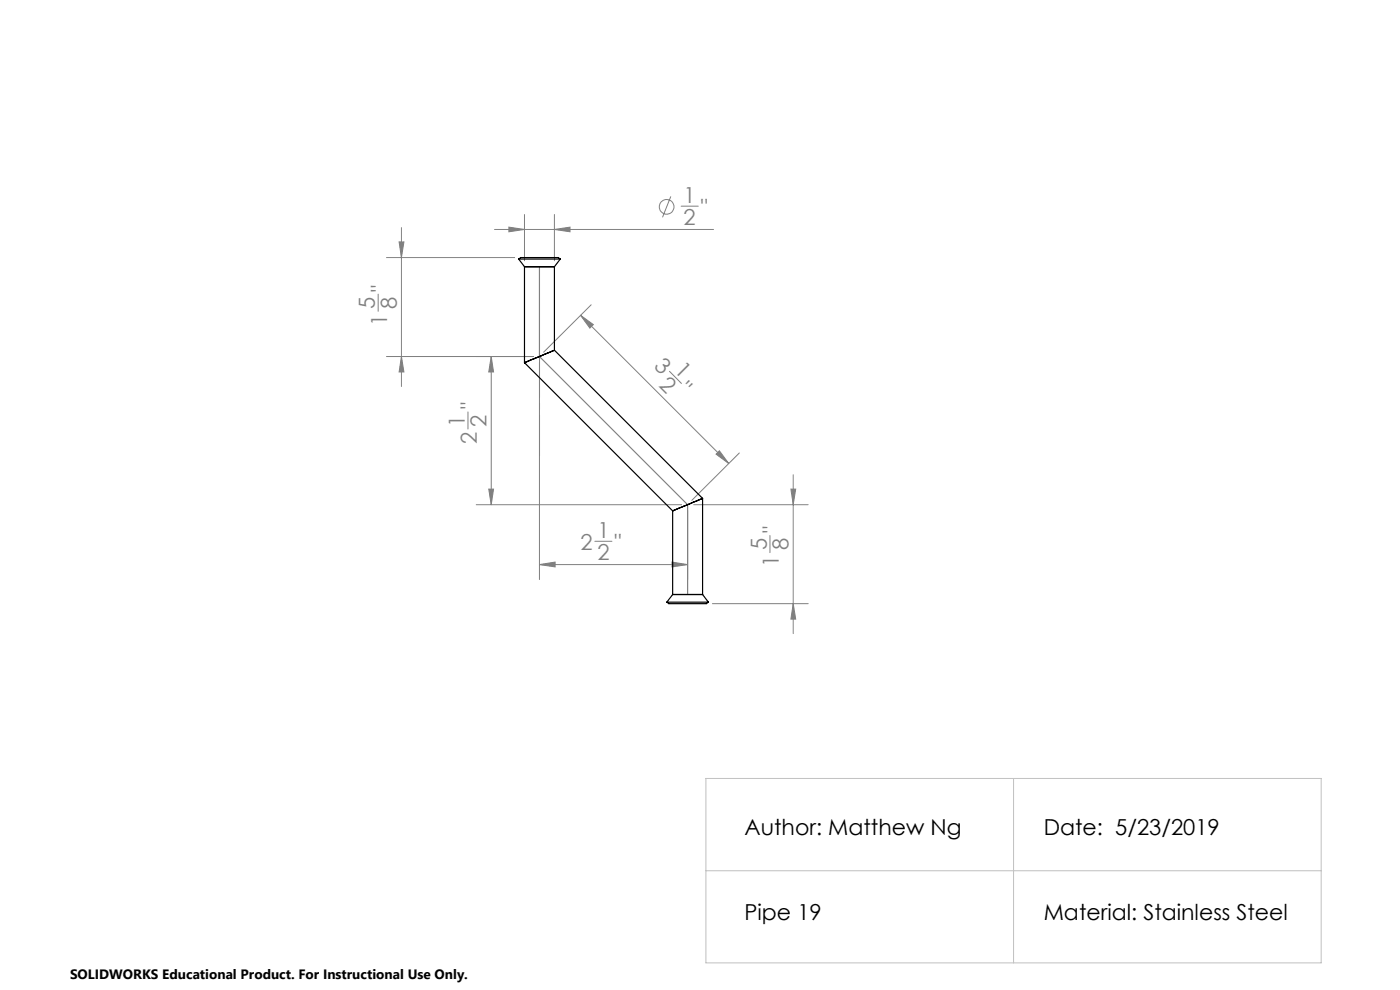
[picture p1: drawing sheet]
<svg xmlns="http://www.w3.org/2000/svg" width="297mm" height="210mm" viewBox="0 0 297 210" stroke-linecap="round" stroke-linejoin="round" font-family="sans-serif">
<g fill="none" stroke="#808080" stroke-width=".21">
<path d="M82 54.6h27.2M84.7 51.3h1l-.5 3.3zM85.2 48.3v33.7M104.9 48.7h46.5M107.9 48.2l3.4 .5-3.4 .5zM111.3 45.5v9.8M117.6 48.7l3.3-.5v1zM117.6 45.5v9.8M142.3 41.7l-1.8 4.4M144.5 43.7h3.6M80.2 62.4v3.6M82 75.6h31.2"/>
<path d="M85.2 75.6l.5 3.3h-1zM104.2 75.6l.5 3.3h-1zM104.2 75.6v31.5M114.4 76.9v46M123.2 66.9l2.7 2-.8 .7zM123.2 66.9l31.4 31.4M125.4 64.7l-10.1 10M142 78.8l2.6 2.5M99.3 87.4v3.6M152.6 95.6l2 2.7-2.7-2zM156.8 96.1l-10 10M101 107.1h43.6"/>
<path d="M103.7 103.7h1l-.5 3.4zM114.4 119.8l3.4-.6v1.1zM114.4 119.8h31.5M126.2 114.8h3.6M142.6 119.2l3.3 .6-3.3 .5zM145.9 108.3v14.6M147.1 107.1h24.3M163.3 113.6v3.6M167.8 103.7h1l-.5 3.4zM168.3 100.7v33.7M151.1 128h20.3M168.3 128l.5 3.3h-1z"/>
<circle cx="141.4" cy="43.9" r="1.55"/>
</g>
<path d="M149.8 165.1h130.5v39.1h-130.5zM215 165.1v39.1M149.8 184.7h130.5" fill="none" stroke="#c0c0c0" stroke-width=".21"/>
<path d="M114.4 56.6v19l31.5 31.5v19" fill="none" stroke="#808080" stroke-width=".25"/>
<path d="M114.5 75.6v21.1" fill="none" stroke="#808080" stroke-width=".21" stroke-dasharray="15.2 1.3 1.3 1.3" stroke-dashoffset="6.6"/>
<g fill="#808080">
<path d="M114.4 119.8l3.4-.6v1.1zM142.6 119.2l3.3 .6-3.3 .5z"/>
<path d="M107.9 48.2l3.4 .5-3.4 .5zM117.6 48.7l3.3-.5v1z"/>
<path d="M85.2 75.6l.5 3.3h-1zM84.7 51.3h1l-.5 3.3zM168.3 128l.5 3.3h-1zM167.8 103.7h1l-.5 3.4zM103.7 103.7h1l-.5 3.4zM104.2 75.6l.5 3.3h-1z"/>
<path d="M123.2 66.9l2.7 2-.8 .7zM152.6 95.6l2 2.7-2.7-2z"/>
</g>
<g fill="none" stroke="#000" stroke-width=".25">
<path d="M110 55h8.9M110 55a2.65 2.65 0 0 1 2.2-.4h4.9a2.18 2.18 0 0 1 1.8 .4M110 55l1.3 1.6M111.3 56.6h6.3M111.3 56.6v20.3M117.6 56.6v17.7M118.9 55l-1.3 1.6M111.3 76.9l31.4 31.5M117.6 74.3l-6.3 2.6M117.6 74.3l31.4 31.4M142.7 108.4v17.7M149 105.7l-6.3 2.7"/>
<path d="M149 105.7v20.4M141.5 127.7h8.8M141.5 127.7a2.65 2.65 0 0 0 2.1 .3h4.9a2.18 2.18 0 0 0 1.8-.3M142.7 126.1h6.3M142.7 126.1l-1.2 1.6M149 126.1l1.3 1.6"/>
</g>
<g font-size="4.7" fill="#808080">
<text x="145" y="43">1</text>
<text x="145" y="47.6">2</text>
<text x="148.6" y="45.6">&quot;</text>
<text x="79.5" y="65.5" transform="rotate(-90 79.5 65.5)">5</text>
<text x="82.1" y="61.9" transform="rotate(-90 82.1 61.9)">&quot;</text>
<text x="84.2" y="65.5" transform="rotate(-90 84.2 65.5)">8</text>
<text x="82.1" y="69.1" transform="rotate(-90 82.1 69.1)">1</text>
<text x="138.5" y="77.9" transform="rotate(45 138.5 77.9)">3</text>
<text x="139.6" y="81.9" transform="rotate(45 139.6 81.9)">2</text>
<text x="142.9" y="78.6" transform="rotate(45 142.9 78.6)">1</text>
<text x="143.7" y="83" transform="rotate(45 143.7 83)">&quot;</text>
<text x="101.1" y="86.9" transform="rotate(-90 101.1 86.9)">&quot;</text>
<text x="98.6" y="90.5" transform="rotate(-90 98.6 90.5)">1</text>
<text x="101.1" y="94.1" transform="rotate(-90 101.1 94.1)">2</text>
<text x="103.2" y="90.5" transform="rotate(-90 103.2 90.5)">2</text>
<text x="165.2" y="113.1" transform="rotate(-90 165.2 113.1)">&quot;</text>
<text x="123.1" y="116.6">2</text>
<text x="126.7" y="114.1">1</text>
<text x="126.7" y="118.7">2</text>
<text x="130.3" y="116.6">&quot;</text>
<text x="162.7" y="116.7" transform="rotate(-90 162.7 116.7)">5</text>
<text x="167.3" y="116.7" transform="rotate(-90 167.3 116.7)">8</text>
<text x="165.2" y="120.3" transform="rotate(-90 165.2 120.3)">1</text>
</g>
<g font-size="4.7">
<text x="157.9" y="177.1">Author: Matthew Ng</text>
<text x="221.4" y="177.1">Date: 5/23/2019</text>
<text x="157.9" y="195.2">Pipe 19</text>
<text x="221.4" y="195.2">Material: Stainless Steel</text>
</g>
<text font-size="2.9" x="14.9" y="207.6">SOLIDWORKS Educational Product. For Instructional Use Only.</text>
</svg>
